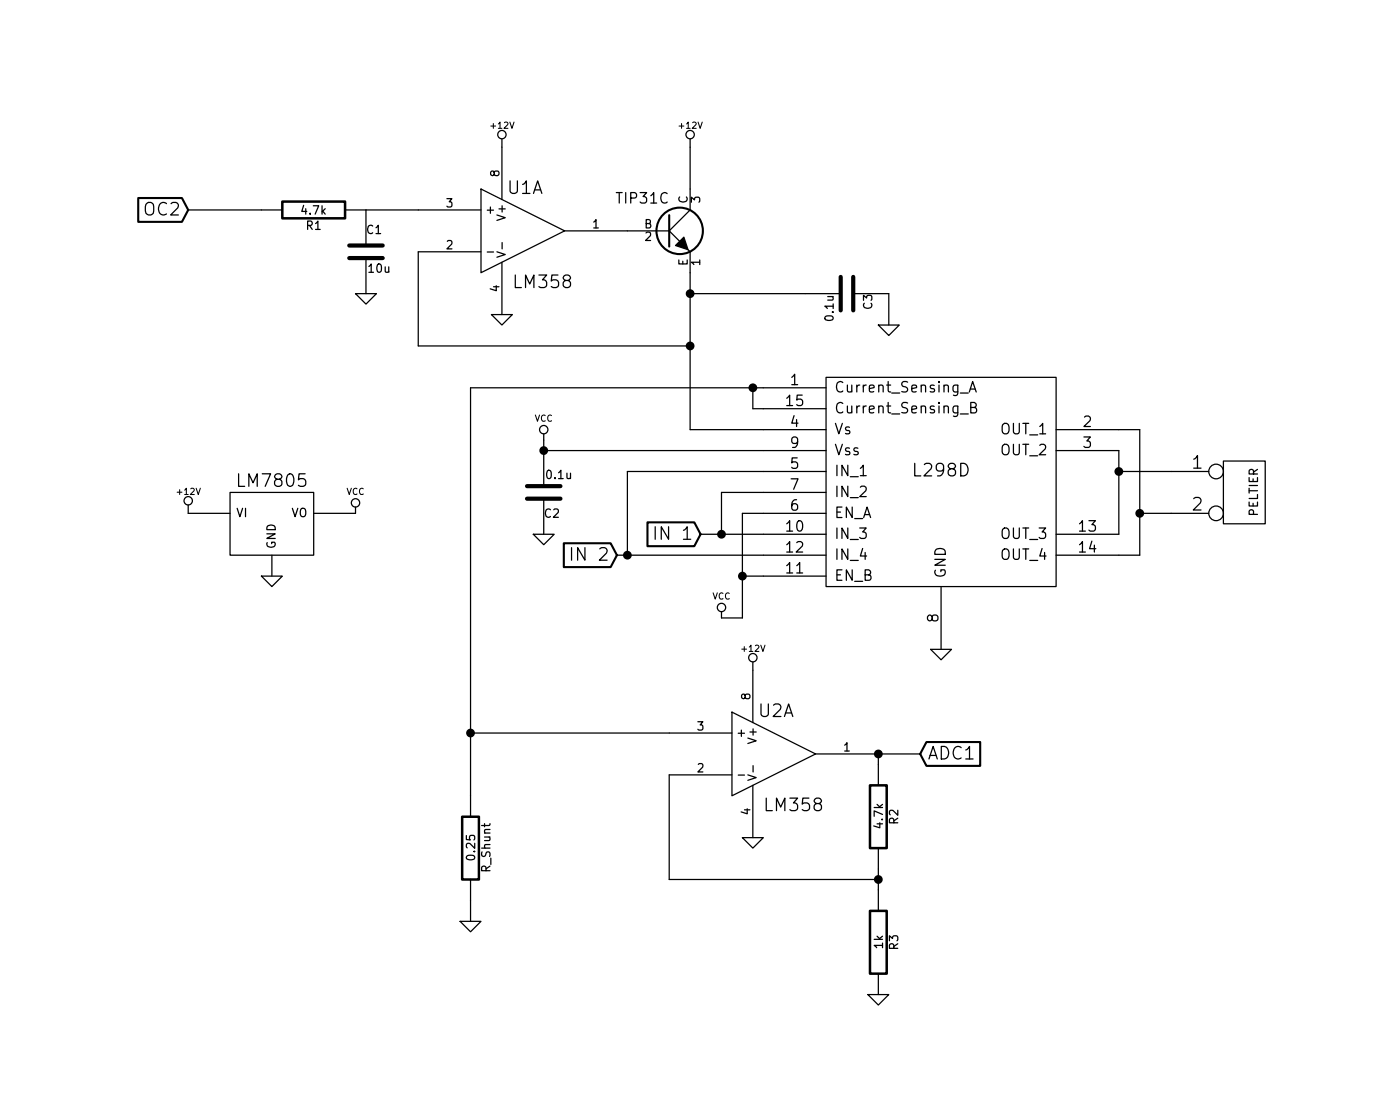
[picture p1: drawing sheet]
EESchema Schematic File Version 2
LIBS:power
LIBS:device
LIBS:transistors
LIBS:conn
LIBS:linear
LIBS:regul
LIBS:74xx
LIBS:cmos4000
LIBS:adc-dac
LIBS:memory
LIBS:xilinx
LIBS:special
LIBS:microcontrollers
LIBS:dsp
LIBS:microchip
LIBS:analog_switches
LIBS:motorola
LIBS:texas
LIBS:intel
LIBS:audio
LIBS:interface
LIBS:digital-audio
LIBS:philips
LIBS:display
LIBS:cypress
LIBS:siliconi
LIBS:opto
LIBS:atmel
LIBS:contrib
LIBS:valves
LIBS:regulador_corriente-cache
EELAYER 27 0
EELAYER END
$Descr User 6693 5316
encoding utf-8
Sheet 1 1
Title ""
Date "30 jun 2015"
Rev ""
Comp ""
Comment1 ""
Comment2 ""
Comment3 ""
Comment4 ""
$EndDescr
$Comp
L LM358 U2
U 1 1
P 3700 3600
F 0 "U2" H 3650 3800 60  0000 L CNN
F 1 "LM358" H 3650 3350 60  0000 L CNN
F 2 "" H 3700 3600 60  0000 C CNN
F 3 "" H 3700 3600 60  0000 C CNN
	1    3700 3600
	1    0    0    -1  
$EndComp
$Comp
L NPN Q?
U 1 1
P 3200 1100
F 0 "Q?" H 3200 950 50  0001 R CNN
F 1 "TIP31C" H 3200 1250 50  0000 R CNN
F 2 "~" H 3200 1100 60  0000 C CNN
F 3 "~" H 3200 1100 60  0000 C CNN
	1    3200 1100
	1    0    0    -1  
$EndComp
$Comp
L LM358 U1
U 1 1
P 2500 1100
F 0 "U1" H 2450 1300 60  0000 L CNN
F 1 "LM358" H 2450 850 60  0000 L CNN
F 2 "" H 2500 1100 60  0000 C CNN
F 3 "" H 2500 1100 60  0000 C CNN
	1    2500 1100
	1    0    0    -1  
$EndComp
$Comp
L LM7805 U?
U 1 1
P 1300 2500
F 0 "U?" H 1450 2304 60  0001 C CNN
F 1 "LM7805" H 1300 2700 60  0000 C CNN
F 2 "" H 1300 2500 60  0000 C CNN
F 3 "" H 1300 2500 60  0000 C CNN
	1    1300 2500
	1    0    0    -1  
$EndComp
$Comp
L +12V #PWR?
U 1 1
P 900 2450
F 0 "#PWR?" H 900 2400 20  0001 C CNN
F 1 "+12V" H 900 2550 30  0000 C CNN
F 2 "" H 900 2450 60  0000 C CNN
F 3 "" H 900 2450 60  0000 C CNN
	1    900  2450
	1    0    0    -1  
$EndComp
$Comp
L GND #PWR?
U 1 1
P 1300 2750
F 0 "#PWR?" H 1300 2750 30  0001 C CNN
F 1 "GND" H 1300 2680 30  0001 C CNN
F 2 "" H 1300 2750 60  0000 C CNN
F 3 "" H 1300 2750 60  0000 C CNN
	1    1300 2750
	1    0    0    -1  
$EndComp
$Comp
L CONN_2 P?
U 1 1
P 5950 2350
F 0 "P?" V 5900 2350 40  0001 C CNN
F 1 "PELTIER" V 6000 2350 40  0000 C CNN
F 2 "" H 5950 2350 60  0000 C CNN
F 3 "" H 5950 2350 60  0000 C CNN
	1    5950 2350
	1    0    0    -1  
$EndComp
$Comp
L GND #PWR?
U 1 1
P 1750 1400
F 0 "#PWR?" H 1750 1400 30  0001 C CNN
F 1 "GND" H 1750 1330 30  0001 C CNN
F 2 "" H 1750 1400 60  0000 C CNN
F 3 "" H 1750 1400 60  0000 C CNN
	1    1750 1400
	1    0    0    -1  
$EndComp
$Comp
L R R1
U 1 1
P 1500 1000
F 0 "R1" V 1580 1000 40  0000 C CNN
F 1 "4.7k" V 1507 1001 40  0000 C CNN
F 2 "~" V 1430 1000 30  0000 C CNN
F 3 "~" H 1500 1000 30  0000 C CNN
	1    1500 1000
	0    -1   1    0   
$EndComp
$Comp
L C C1
U 1 1
P 1750 1200
F 0 "C1" H 1750 1300 40  0000 L CNN
F 1 "10u" H 1756 1115 40  0000 L CNN
F 2 "~" H 1788 1050 30  0000 C CNN
F 3 "~" H 1750 1200 60  0000 C CNN
	1    1750 1200
	1    0    0    -1  
$EndComp
$Comp
L +12V #PWR?
U 1 1
P 2400 700
F 0 "#PWR?" H 2400 650 20  0001 C CNN
F 1 "+12V" H 2400 800 30  0000 C CNN
F 2 "" H 2400 700 60  0000 C CNN
F 3 "" H 2400 700 60  0000 C CNN
	1    2400 700 
	1    0    0    -1  
$EndComp
$Comp
L GND #PWR?
U 1 1
P 2400 1500
F 0 "#PWR?" H 2400 1500 30  0001 C CNN
F 1 "GND" H 2400 1430 30  0001 C CNN
F 2 "" H 2400 1500 60  0000 C CNN
F 3 "" H 2400 1500 60  0000 C CNN
	1    2400 1500
	1    0    0    -1  
$EndComp
$Comp
L +12V #PWR?
U 1 1
P 3300 700
F 0 "#PWR?" H 3300 650 20  0001 C CNN
F 1 "+12V" H 3300 800 30  0000 C CNN
F 2 "" H 3300 700 60  0000 C CNN
F 3 "" H 3300 700 60  0000 C CNN
	1    3300 700 
	1    0    0    -1  
$EndComp
Wire Wire Line
	3300 700  3300 900 
Wire Wire Line
	900  1000 1250 1000
$Comp
L GND #PWR?
U 1 1
P 4500 3100
F 0 "#PWR?" H 4500 3100 30  0001 C CNN
F 1 "GND" H 4500 3030 30  0001 C CNN
F 2 "" H 4500 3100 60  0000 C CNN
F 3 "" H 4500 3100 60  0000 C CNN
	1    4500 3100
	1    0    0    -1  
$EndComp
Wire Wire Line
	5350 2550 5350 2150
Wire Wire Line
	3300 1300 3300 2050
Wire Wire Line
	3300 2050 3650 2050
$Comp
L GND #PWR?
U 1 1
P 2250 4400
F 0 "#PWR?" H 2250 4400 30  0001 C CNN
F 1 "GND" H 2250 4330 30  0001 C CNN
F 2 "" H 2250 4400 60  0000 C CNN
F 3 "" H 2250 4400 60  0000 C CNN
	1    2250 4400
	1    0    0    -1  
$EndComp
$Comp
L +12V #PWR?
U 1 1
P 3600 3200
F 0 "#PWR?" H 3600 3150 20  0001 C CNN
F 1 "+12V" H 3600 3300 30  0000 C CNN
F 2 "" H 3600 3200 60  0000 C CNN
F 3 "" H 3600 3200 60  0000 C CNN
	1    3600 3200
	1    0    0    -1  
$EndComp
$Comp
L GND #PWR?
U 1 1
P 3600 4000
F 0 "#PWR?" H 3600 4000 30  0001 C CNN
F 1 "GND" H 3600 3930 30  0001 C CNN
F 2 "" H 3600 4000 60  0000 C CNN
F 3 "" H 3600 4000 60  0000 C CNN
	1    3600 4000
	1    0    0    -1  
$EndComp
Wire Wire Line
	2250 3500 3200 3500
$Comp
L R R2
U 1 1
P 4200 3900
F 0 "R2" V 4280 3900 40  0000 C CNN
F 1 "4.7k" V 4207 3901 40  0000 C CNN
F 2 "~" V 4130 3900 30  0000 C CNN
F 3 "~" H 4200 3900 30  0000 C CNN
	1    4200 3900
	1    0    0    -1  
$EndComp
Wire Wire Line
	3200 4200 4200 4200
Wire Wire Line
	3200 3700 3200 4200
$Comp
L R R3
U 1 1
P 4200 4500
F 0 "R3" V 4280 4500 40  0000 C CNN
F 1 "1k" V 4207 4501 40  0000 C CNN
F 2 "~" V 4130 4500 30  0000 C CNN
F 3 "~" H 4200 4500 30  0000 C CNN
	1    4200 4500
	1    0    0    -1  
$EndComp
$Comp
L GND #PWR?
U 1 1
P 4200 4750
F 0 "#PWR?" H 4200 4750 30  0001 C CNN
F 1 "GND" H 4200 4680 30  0001 C CNN
F 2 "" H 4200 4750 60  0000 C CNN
F 3 "" H 4200 4750 60  0000 C CNN
	1    4200 4750
	1    0    0    -1  
$EndComp
$Comp
L C C2
U 1 1
P 2600 2350
F 0 "C2" H 2600 2450 40  0000 L CNN
F 1 "0.1u" H 2606 2265 40  0000 L CNN
F 2 "~" H 2638 2200 30  0000 C CNN
F 3 "~" H 2600 2350 60  0000 C CNN
	1    2600 2350
	1    0    0    1   
$EndComp
$Comp
L C C3
U 1 1
P 4050 1400
F 0 "C3" H 4050 1500 40  0000 L CNN
F 1 "0.1u" H 4056 1315 40  0000 L CNN
F 2 "~" H 4088 1250 30  0000 C CNN
F 3 "~" H 4050 1400 60  0000 C CNN
	1    4050 1400
	0    1    1    0   
$EndComp
Wire Wire Line
	3300 1400 3850 1400
Connection ~ 3300 1400
$Comp
L GND #PWR?
U 1 1
P 4250 1550
F 0 "#PWR?" H 4250 1550 30  0001 C CNN
F 1 "GND" H 4250 1480 30  0001 C CNN
F 2 "" H 4250 1550 60  0000 C CNN
F 3 "" H 4250 1550 60  0000 C CNN
	1    4250 1550
	1    0    0    -1  
$EndComp
$Comp
L GND #PWR?
U 1 1
P 2600 2550
F 0 "#PWR?" H 2600 2550 30  0001 C CNN
F 1 "GND" H 2600 2480 30  0001 C CNN
F 2 "" H 2600 2550 60  0000 C CNN
F 3 "" H 2600 2550 60  0000 C CNN
	1    2600 2550
	1    0    0    -1  
$EndComp
Wire Wire Line
	4250 1400 4250 1550
Wire Wire Line
	2000 1200 2000 1650
Wire Wire Line
	2000 1650 3300 1650
Connection ~ 3300 1650
$Comp
L L298D U?
U 1 1
P 4500 2350
F 0 "U?" H 4500 2350 60  0001 C CNN
F 1 "L298D" H 4500 2450 60  0000 C CNN
F 2 "Multiwatt15-V" H 4700 2950 60  0001 C CNN
F 3 "" H 4500 2350 60  0000 C CNN
	1    4500 2350
	1    0    0    -1  
$EndComp
$Comp
L R R_Shunt
U 1 1
P 2250 4050
F 0 "R_Shunt" V 2330 4050 40  0000 C CNN
F 1 "0.25" V 2257 4051 40  0000 C CNN
F 2 "~" V 2180 4050 30  0000 C CNN
F 3 "~" H 2250 4050 30  0000 C CNN
	1    2250 4050
	1    0    0    -1  
$EndComp
Wire Wire Line
	2250 4300 2250 4400
Wire Wire Line
	4200 4150 4200 4250
Connection ~ 4200 4200
Connection ~ 4200 3600
$Comp
L VCC #PWR?
U 1 1
P 1700 2450
F 0 "#PWR?" H 1700 2550 30  0001 C CNN
F 1 "VCC" H 1700 2550 30  0000 C CNN
F 2 "" H 1700 2450 60  0000 C CNN
F 3 "" H 1700 2450 60  0000 C CNN
	1    1700 2450
	1    0    0    -1  
$EndComp
Wire Wire Line
	5350 2050 5450 2050
Wire Wire Line
	5350 2650 5450 2650
Wire Wire Line
	5450 2650 5450 2050
Wire Wire Line
	5600 2250 5350 2250
Connection ~ 5350 2250
Wire Wire Line
	5600 2450 5450 2450
Connection ~ 5450 2450
$Comp
L VCC #PWR?
U 1 1
P 3450 2950
F 0 "#PWR?" H 3450 3050 30  0001 C CNN
F 1 "VCC" H 3450 3050 30  0000 C CNN
F 2 "" H 3450 2950 60  0000 C CNN
F 3 "" H 3450 2950 60  0000 C CNN
	1    3450 2950
	1    0    0    -1  
$EndComp
$Comp
L VCC #PWR?
U 1 1
P 2600 2100
F 0 "#PWR?" H 2600 2200 30  0001 C CNN
F 1 "VCC" H 2600 2200 30  0000 C CNN
F 2 "" H 2600 2100 60  0000 C CNN
F 3 "" H 2600 2100 60  0000 C CNN
	1    2600 2100
	1    0    0    -1  
$EndComp
Wire Wire Line
	2600 2150 2600 2100
Connection ~ 2600 2150
Wire Wire Line
	3650 2550 3350 2550
Wire Wire Line
	3450 2550 3450 2350
Wire Wire Line
	3450 2350 3650 2350
Connection ~ 3450 2550
Wire Wire Line
	3650 2450 3550 2450
Wire Wire Line
	3550 2450 3550 2950
Connection ~ 3550 2750
Wire Wire Line
	4200 3600 4200 3650
Wire Wire Line
	2600 2150 3650 2150
Wire Wire Line
	3650 1950 3600 1950
Wire Wire Line
	3600 1950 3600 1850
Wire Wire Line
	2250 1850 3650 1850
Connection ~ 3600 1850
Wire Wire Line
	3550 2950 3450 2950
Wire Wire Line
	2250 1850 2250 3800
Connection ~ 2250 3500
Text GLabel 3350 2550 0    60   Input ~ 0
IN 1
Text GLabel 4400 3600 2    60   Input ~ 0
ADC1
Wire Wire Line
	4200 3600 4400 3600
Wire Wire Line
	3650 2250 3000 2250
Wire Wire Line
	3550 2750 3650 2750
Wire Wire Line
	2950 2650 3650 2650
Connection ~ 3000 2650
Wire Wire Line
	3000 2250 3000 2650
Text GLabel 2950 2650 0    60   Input ~ 0
IN 2
Wire Wire Line
	1750 1000 2000 1000
Text GLabel 900  1000 0    60   Input ~ 0
OC2
$EndSCHEMATC
